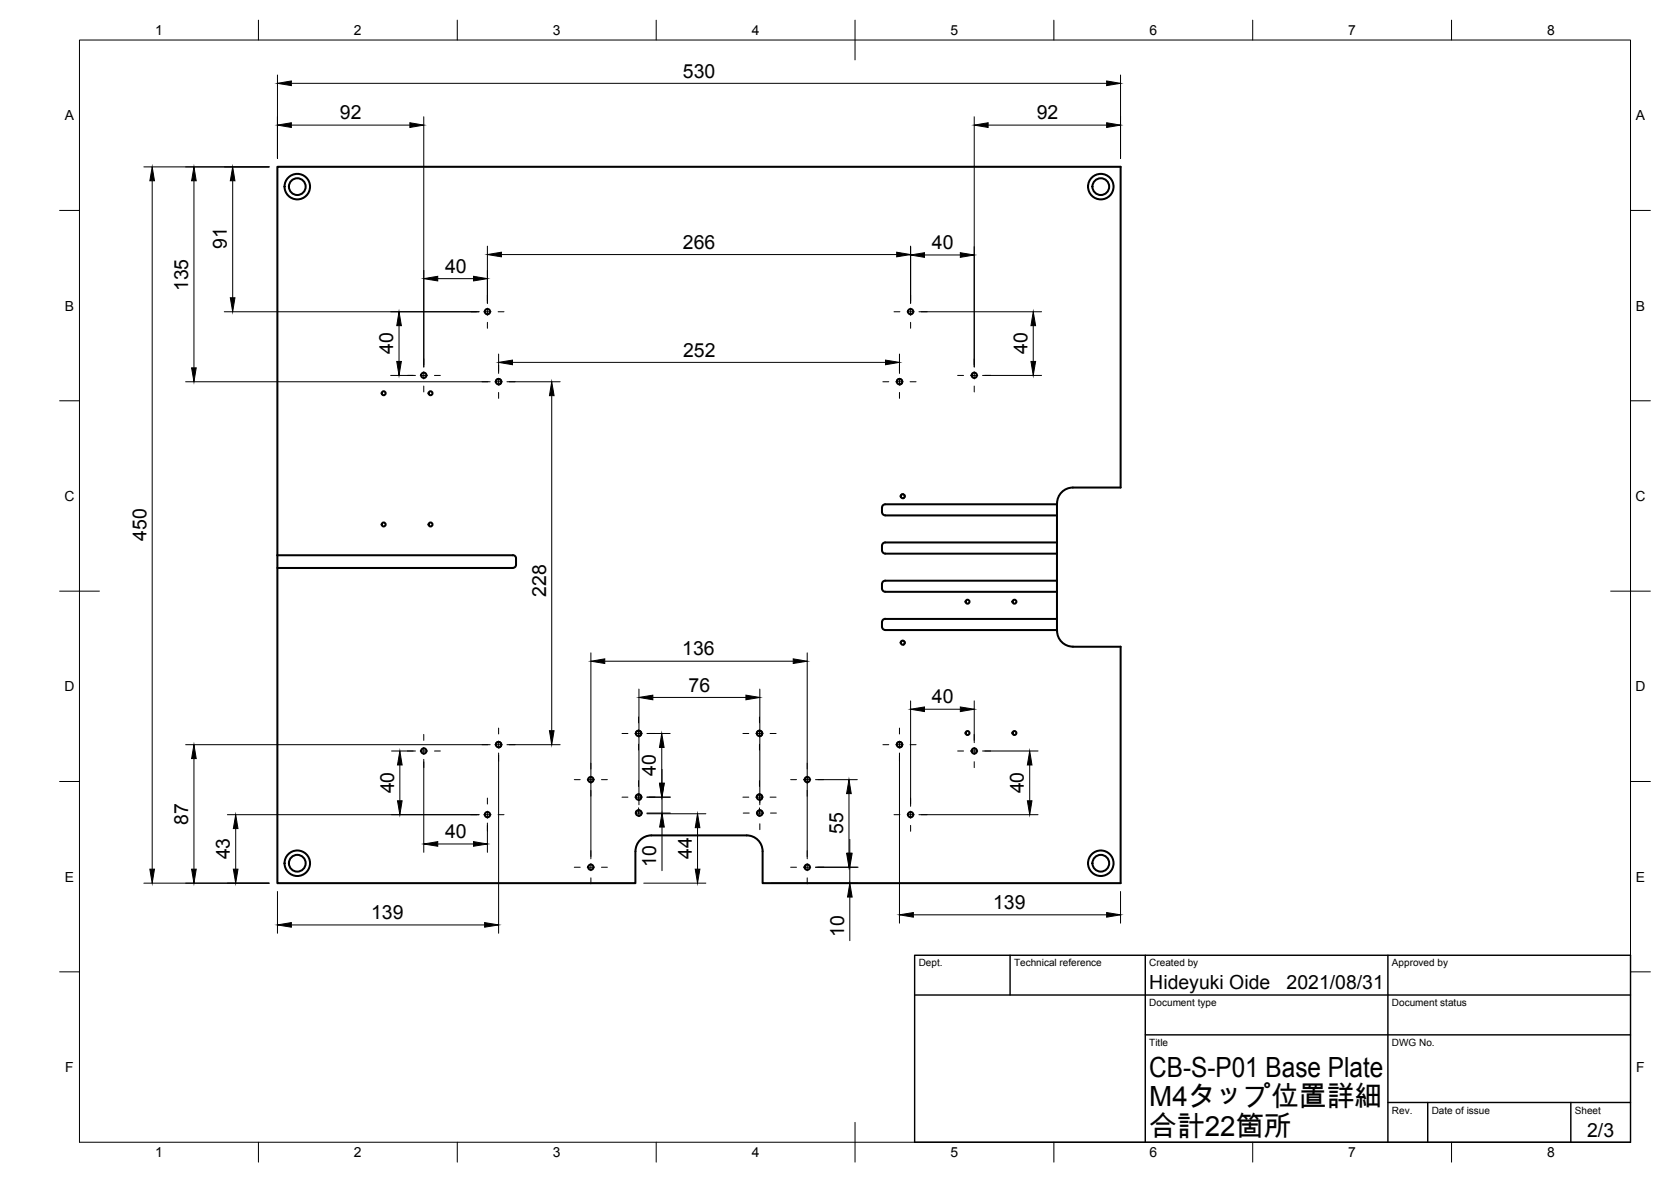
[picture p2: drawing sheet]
<svg xmlns="http://www.w3.org/2000/svg" width="420mm" height="297mm" viewBox="0 0 420 297" stroke-linecap="round" stroke-linejoin="round" font-family="sans-serif">
<g fill="none" stroke="#000" stroke-width=".51">
<path d="M69.7 139.5v-97.6h212.1v80.6h-12a4 4 0 0 0-4 4.2v28.8a11.9 11.9 0 0 0 .3 4.6 4 4 0 0 0 3.7 2.4h12v59.4h-90.1v-8a4 4 0 0 0-3.9-4h-24a4 4 0 0 0-4 4v8h-90.1v-79.2M69.7 139.5v3.2h59.2M69.7 139.5h59.2M129 139.5a.79 .79 0 0 1 .8 .8v1.6a.79 .79 0 0 1-.8 .8M221.8 138.3a.79 .79 0 0 0 .8 .8h43.2M222.6 129.5h43.2M265.8 126.7h-43.2a.83 .83 0 0 0-.8 .8v1.2a.79 .79 0 0 0 .8 .8M265.8 136.3h-43.2a.79 .79 0 0 0-.8 .8v1.2M222.6 158.3h43.2M265.8 145.9h-43.2a.83 .83 0 0 0-.8 .8v1.2a.79 .79 0 0 0 .8 .8h43.2M265.8 155.5h-43.2a.83 .83 0 0 0-.8 .8v1.2a.79 .79 0 0 0 .8 .8"/>
<circle cx="74.8" cy="46.9" r="2.11"/>
<circle cx="74.8" cy="46.9" r="3.2"/>
<circle cx="276.8" cy="46.9" r="2.11"/>
<circle cx="276.8" cy="46.9" r="3.2"/>
<circle cx="122.6" cy="78.3" r=".67"/>
<circle cx="229" cy="78.3" r=".67"/>
<circle cx="96.5" cy="98.8" r=".5"/>
<circle cx="106.6" cy="94.3" r=".67"/>
<circle cx="108.3" cy="98.8" r=".5"/>
<circle cx="125.4" cy="95.9" r=".67"/>
<circle cx="226.2" cy="95.9" r=".67"/>
<circle cx="245" cy="94.3" r=".67"/>
<circle cx="96.5" cy="131.8" r=".5"/>
<circle cx="108.3" cy="131.8" r=".5"/>
<circle cx="227" cy="124.7" r=".5"/>
<circle cx="243.3" cy="151.2" r=".5"/>
<circle cx="255.1" cy="151.2" r=".5"/>
<circle cx="227" cy="161.5" r=".5"/>
<circle cx="106.6" cy="188.7" r=".67"/>
<circle cx="125.4" cy="187.1" r=".67"/>
<circle cx="148.6" cy="195.9" r=".67"/>
<circle cx="160.6" cy="184.3" r=".67"/>
<circle cx="191" cy="184.3" r=".67"/>
<circle cx="203" cy="195.9" r=".67"/>
<circle cx="226.2" cy="187.1" r=".67"/>
<circle cx="243.3" cy="184.2" r=".5"/>
<circle cx="245" cy="188.7" r=".67"/>
<circle cx="255.1" cy="184.2" r=".5"/>
<circle cx="74.8" cy="216.9" r="2.11"/>
<circle cx="74.8" cy="216.9" r="3.2"/>
<circle cx="122.6" cy="204.7" r=".67"/>
<circle cx="148.6" cy="217.9" r=".67"/>
<circle cx="160.6" cy="200.3" r=".67"/>
<circle cx="160.6" cy="204.4" r=".7"/>
<circle cx="191" cy="200.3" r=".67"/>
<circle cx="191.1" cy="204.3" r=".67"/>
<circle cx="203" cy="217.9" r=".67"/>
<circle cx="229" cy="204.7" r=".67"/>
<circle cx="276.8" cy="216.9" r="2.11"/>
<circle cx="276.8" cy="216.9" r="3.2"/>
</g>
<path d="M124.6 96.1a.81 .81 0 0 1 .6-1 .81 .81 0 0 1 1 .7 .81 .81 0 0 1-.7 .9M225.4 96.1a.81 .81 0 0 1 .6-1 .81 .81 0 0 1 1 .7 .81 .81 0 0 1-.7 .9M226.4 124.8a.62 .62 0 0 1 .5-.7 .62 .62 0 0 1 .7 .5 .62 .62 0 0 1-.5 .7M226.4 161.6a.62 .62 0 0 1 .5-.7 .62 .62 0 0 1 .7 .5 .62 .62 0 0 1-.5 .7M124.6 187.3a.81 .81 0 0 1 .6-1 .81 .81 0 0 1 1 .7 .81 .81 0 0 1-.7 .9M159.8 184.5a.81 .81 0 0 1 .6-1 .81 .81 0 0 1 1 .7 .81 .81 0 0 1-.7 .9M190.2 184.5a.81 .81 0 0 1 .6-1 .81 .81 0 0 1 1 .7 .81 .81 0 0 1-.7 .9M225.4 187.3a.81 .81 0 0 1 .6-1 .81 .81 0 0 1 1 .7 .81 .81 0 0 1-.7 .9M159.8 200.5a.81 .81 0 0 1 .6-1 .81 .81 0 0 1 1 .7 .81 .81 0 0 1-.7 .9M159.8 204.5a.81 .81 0 0 1 .6-1 .81 .81 0 0 1 1 .7 .81 .81 0 0 1-.7 .9M190.2 200.5a.81 .81 0 0 1 .6-1 .81 .81 0 0 1 1 .7 .81 .81 0 0 1-.7 .9M191.9 204.5a.81 .81 0 0 0-.7-1 .81 .81 0 0 0-.9 .7 .81 .81 0 0 0 .6 .9" fill="none" stroke="#000" stroke-width=".25"/>
<!-- layer: Border -->
<g fill="none" stroke="#000" stroke-width=".25">
<path d="M20 10.1h390v276.9h-390zM65 5.1v5M115 5.1v5M165 5.1v5M215 5.1v10M265 5.1v5M315 5.1v5M365 5.1v5M15 52.9h5M410 52.9h5M15 100.7h5M410 100.7h5"/>
<path d="M15 148.6h10M405 148.6h10M15 196.4h5M410 196.4h5M15 244.2h5M410 244.2h5M65 287v5M115 287v5M165 287v5M215 282.1v9.9M265 287v5M315 287v5"/>
<path d="M365 287v5"/>
</g>
<!-- layer: TitleBlock -->
<path d="M230 240.1h180v46.9h-180zM230 250h180M254 240.1v9.9M288 240.1v46.9M349 240.1v46.9M288 260.1h122M349 277.1h61M359 277.1v9.9M395 277.1v9.9" fill="none" stroke="#000" stroke-width=".36"/>
<!-- layer: Center Lines -->
<g fill="none" stroke="#000" stroke-width=".25">
<path d="M118.4 78.3h1.5M121.7 78.3h1.8M122.6 74.2v1.5M122.6 77.4v1.8M125.2 78.3h1.5M224.8 78.3h1.5M228.1 78.3h1.7M229 74.2v1.5M229 77.4v1.8M231.6 78.3h1.5M102.4 94.3h1.5M105.7 94.3h1.8"/>
<path d="M106.6 90.2v1.5M106.6 93.4v1.8M106.6 97v1.5M109.2 94.3h1.5M121.2 95.9h1.5M122.6 81v1.5M124.5 95.9h1.8M125.4 91.8v1.5M125.4 95v1.8M125.4 98.6v1.5M128 95.9h1.5M222 95.9h1.5"/>
<path d="M225.3 95.9h1.8M226.2 91.8v1.5M226.2 95v1.8M226.2 98.6v1.5M228.8 95.9h1.5M229 81v1.5M240.8 94.3h1.5M244.1 94.3h1.8M245 90.2v1.5M245 93.4v1.8M245 97v1.5M247.6 94.3h1.5"/>
<path d="M102.4 188.7h1.5M105.7 188.7h1.8M106.6 184.6v1.5M106.6 187.8v1.8M106.6 191.4v1.5M109.2 188.7h1.5M121.2 187.1h1.5M124.5 187.1h1.8M125.4 183v1.5M125.4 186.2v1.8M125.4 189.8v1.5M128 187.1h1.5"/>
<path d="M144.4 195.9h1.5M147.7 195.9h1.8M148.6 191.8v1.5M148.6 195v1.8M148.6 198.6v1.5M151.2 195.9h1.5M156.4 184.3h1.5M159.7 184.3h1.8M160.6 180.2v1.5M160.6 183.4v1.8M160.6 187v1.5M160.6 196.2v1.5"/>
<path d="M160.6 199.4v1.8M163.2 184.3h1.5M186.8 184.3h1.5M190.1 184.3h1.8M191 180.2v1.5M191 183.4v1.8M191 187v1.5M191 196.2v1.5M191 199.4v1.8M193.6 184.3h1.5M198.8 195.9h1.5M202.1 195.9h1.8"/>
<path d="M203 191.8v1.5M203 195v1.8M203 198.6v1.5M205.6 195.9h1.5M222 187.1h1.5M225.3 187.1h1.8M226.2 183v1.5M226.2 186.2v1.8M226.2 189.8v1.5M228.8 187.1h1.5M240.8 188.7h1.5M244.1 188.7h1.8"/>
<path d="M245 184.6v1.5M245 187.8v1.8M245 191.4v1.5M247.6 188.7h1.5M118.4 204.7h1.5M121.7 204.7h1.8M122.6 200.6v1.5M122.6 203.8v1.8M122.6 207.4v1.5M125.2 204.7h1.5M144.4 217.9h1.5M147.7 217.9h1.8"/>
<path d="M148.6 213.8v1.5M148.6 217v1.8M151.2 217.9h1.5M156.4 200.3h1.5M159.7 200.3h1.8M159.8 204.3h1.7M160.6 203v1.5M160.7 203.4v1.8M163.2 200.3h1.5M186.8 200.3h1.5M186.9 204.3h1.5M190.1 200.3h1.8"/>
<path d="M190.2 204.3h1.7M191 203v1.5M191.1 200.2v1.5M191.1 203.4v1.8M191.1 207v1.5M193.6 200.3h1.5M193.7 204.3h1.5M198.8 217.9h1.5M202.1 217.9h1.8M203 213.8v1.5M203 217v1.8M205.6 217.9h1.5"/>
<path d="M224.8 204.7h1.5M228.1 204.7h1.7M229 200.6v1.5M229 203.8v1.8M229 207.4v1.5M231.6 204.7h1.5M148.6 220.6v1.5M203 220.6v1.5"/>
</g>
<!-- layer: Dimensions -->
<g fill="none" stroke="#000" stroke-width=".25">
<path d="M69.8 18.8v21M281.7 18.8v21M73.3 31.4h29.8M73.3 20.9h205M106.6 29.3v62.9M245 29.3v62.9M248.5 31.4h29.8M36.2 41.9h31.5M38.3 45.4v173M48.8 45.4v47M58.5 45.4v29.4M56.4 78.3h64.1"/>
<path d="M110.1 70h9M122.6 61.9v14.3M126.1 64h99.4M229 61.9v14.3M231.1 78.3h30.8M232.5 64.1h9M46.7 95.9h76.6M98.2 94.3h6.3M100.3 81.8v9M125.4 89v4.8M127.5 95.9h13.3M128.9 91.1h93.8"/>
<path d="M138.7 99.4v84.2M226.2 89v4.8M247.1 94.3h14.8M259.8 81.8v9M148.6 164.1v51.7M152.1 166.2h47.4M160.7 173.2v29M164.1 175.3h23.5M191.1 173.2v29M203 164.1v51.7M229 176.1v26.5M232.5 178.2h9"/>
<path d="M245 176.1v10.5M46.7 187.1h76.6M48.8 190.6v27.8M98.4 188.7h6.1M100.5 192.2v9M106.6 190.8v23.4M125.4 189.2v45.3M127.5 187.1h13.3M162.7 184.3h5.8M166.4 187.8v9M166.5 193.3v3.5M205.1 195.9h10.5"/>
<path d="M213.5 199.4v15M226.2 189.2v42.8M247.1 188.7h13.9M258.9 192.2v9M57.2 204.7h63.3M59.3 208.2v10.2M110.1 212.1h9M122.6 206.8v7.4M162.7 204.5h14.8M162.7 200.3h5.9M162.7 204.3h5.9M166.5 200.3v4"/>
<path d="M166.5 207.8v11M175.4 208v10.4M205.1 217.9h10.7M213.7 210.9v3.5M213.7 217.9v4M231.1 204.7h29.9M36.2 221.9h31.5M69.8 224v10.5M73.3 232.4h48.6M161.9 221.9h15.6M193.9 221.9h21.9M213.7 225.4v11"/>
<path d="M229.7 229.9h48.6M281.7 224v8"/>
</g>
<g fill="#000" stroke="#000" stroke-width=".25">
<path d="M69.8 31.4l3.5-.6v1.2zM69.8 20.9l3.5-.6v1.2zM103.1 30.8l3.5 .6-3.5 .6zM245 31.4l3.5-.6v1.2zM278.3 30.8l3.4 .6-3.4 .6zM278.3 20.3l3.4 .6-3.4 .6zM38.3 41.9l.5 3.5h-1.1zM48.8 41.9l.5 3.5h-1.1zM58.5 41.9l.6 3.5h-1.2zM57.9 74.8h1.2l-.6 3.5zM106.6 70l3.5-.6v1.2zM119.1 69.4l3.5 .6-3.5 .6z"/>
<path d="M122.6 64l3.5-.6v1.1zM225.5 63.4l3.5 .6-3.5 .5zM229 64.1l3.5-.6v1.2zM241.5 63.5l3.5 .6-3.5 .6zM48.2 92.4h1.1l-.5 3.5zM100.3 78.3l.6 3.5h-1.1zM99.8 90.8h1.1l-.6 3.5zM125.4 91.1l3.5-.6v1.2zM138.7 95.9l.6 3.5h-1.1zM222.7 90.5l3.5 .6-3.5 .6zM259.8 78.3l.6 3.5h-1.2zM259.2 90.8h1.2l-.6 3.5z"/>
<path d="M148.6 166.2l3.5-.6v1.1zM160.7 175.3l3.4-.6v1.2zM187.6 174.7l3.5 .6-3.5 .6zM199.5 165.6l3.5 .6-3.5 .5zM229 178.2l3.5-.5v1.1zM241.5 177.7l3.5 .5-3.5 .6zM48.8 187.1l.5 3.5h-1.1zM100.5 188.7l.6 3.5h-1.2zM138.2 183.6h1.1l-.6 3.5zM166.4 184.3l.6 3.5h-1.2zM165.8 196.8h1.2l-.6 3.5zM165.9 196.8h1.1l-.5 3.5z"/>
<path d="M213.5 195.9l.5 3.5h-1.1zM258.9 188.7l.6 3.5h-1.2zM37.7 218.4h1.1l-.5 3.5zM48.2 218.4h1.1l-.5 3.5zM59.3 204.7l.5 3.5h-1.1zM58.7 218.4h1.1l-.5 3.5zM99.9 201.2h1.2l-.6 3.5zM106.6 212.1l3.5-.6v1.2zM119.1 211.5l3.5 .6-3.5 .6zM166.5 204.3l.5 3.5h-1.1zM175.4 204.5l.6 3.5h-1.2zM174.8 218.4h1.2l-.6 3.5z"/>
<path d="M212.9 214.4h1.1l-.5 3.5zM213.1 214.4h1.2l-.6 3.5zM258.3 201.2h1.2l-.6 3.5zM69.8 232.4l3.5-.6v1.2zM121.9 231.8l3.5 .6-3.5 .6zM213.7 221.9l.6 3.5h-1.2zM226.2 229.9l3.5-.6v1.2zM278.3 229.3l3.4 .6-3.4 .6z"/>
</g>
<g font-size="7">
<text x="289" y="270.6">CB-S-P01 Base Plate</text>
<text x="289" y="278.1">M4タップ位置詳細</text>
<text x="289" y="285.5">合計22箇所</text>
</g>
<g font-size="4.9">
<text x="171.7" y="19.5">530</text>
<text x="85.5" y="30">92</text>
<text x="260.7" y="30">92</text>
<text x="57" y="62.6" transform="rotate(-90 57 62.6)">91</text>
<text x="171.7" y="62.5">266</text>
<text x="234.3" y="62.6">40</text>
<text x="111.9" y="68.6">40</text>
<text x="47.3" y="73.2" transform="rotate(-90 47.3 73.2)">135</text>
<text x="98.9" y="89" transform="rotate(-90 98.9 89)">40</text>
<text x="171.7" y="89.6">252</text>
<text x="258.3" y="89" transform="rotate(-90 258.3 89)">40</text>
<text x="36.8" y="135.9" transform="rotate(-90 36.8 135.9)">450</text>
<text x="137.3" y="150" transform="rotate(-90 137.3 150)">228</text>
<text x="171.5" y="164.7">136</text>
<text x="173.1" y="173.8">76</text>
<text x="234.3" y="176.8">40</text>
<text x="164.9" y="195" transform="rotate(-90 164.9 195)">40</text>
<text x="99.1" y="199.4" transform="rotate(-90 99.1 199.4)">40</text>
<text x="257.5" y="199.4" transform="rotate(-90 257.5 199.4)">40</text>
<text x="47.3" y="207.2" transform="rotate(-90 47.3 207.2)">87</text>
<text x="212" y="209.7" transform="rotate(-90 212 209.7)">55</text>
<text x="57.8" y="216" transform="rotate(-90 57.8 216)">43</text>
<text x="111.9" y="210.6">40</text>
<text x="174" y="215.8" transform="rotate(-90 174 215.8)">44</text>
<text x="165" y="217.9" transform="rotate(-90 165 217.9)">10</text>
<text x="93.3" y="231">139</text>
<text x="249.7" y="228.4">139</text>
<text x="212.2" y="235.5" transform="rotate(-90 212.2 235.5)">10</text>
<text x="289" y="248.5">Hideyuki Oide</text>
<text x="323.5" y="248.5">2021/08/31</text>
<text x="399.1" y="285.7">2/3</text>
</g>
<g font-size="3.5">
<text x="39" y="8.8">1</text>
<text x="89" y="8.8">2</text>
<text x="139" y="8.8">3</text>
<text x="189" y="8.8">4</text>
<text x="239" y="8.8">5</text>
<text x="289" y="8.8">6</text>
<text x="339" y="8.8">7</text>
<text x="389" y="8.8">8</text>
<text x="16.3" y="30.2">A</text>
<text x="411.3" y="30.2">A</text>
<text x="16.3" y="78">B</text>
<text x="411.3" y="78">B</text>
<text x="16.2" y="125.9">C</text>
<text x="411.2" y="125.9">C</text>
<text x="16.2" y="173.7">D</text>
<text x="411.2" y="173.7">D</text>
<text x="16.3" y="221.6">E</text>
<text x="411.3" y="221.6">E</text>
<text x="16.4" y="269.4">F</text>
<text x="411.4" y="269.4">F</text>
<text x="39" y="290.8">1</text>
<text x="89" y="290.8">2</text>
<text x="139" y="290.8">3</text>
<text x="189" y="290.8">4</text>
<text x="239" y="290.8">5</text>
<text x="289" y="290.8">6</text>
<text x="339" y="290.8">7</text>
<text x="389" y="290.8">8</text>
</g>
<g font-size="2.5">
<text x="231" y="242.9">Dept.</text>
<text x="255" y="242.9">Technical reference</text>
<text x="289" y="242.9">Created by</text>
<text x="350" y="242.9">Approved by</text>
<text x="289" y="252.8">Document type</text>
<text x="350" y="252.8">Document status</text>
<text x="289" y="262.9">Title</text>
<text x="350" y="262.9">DWG No.</text>
<text x="350" y="279.9">Rev.</text>
<text x="360" y="279.9">Date of issue</text>
<text x="396" y="279.9">Sheet</text>
</g>
</svg>
